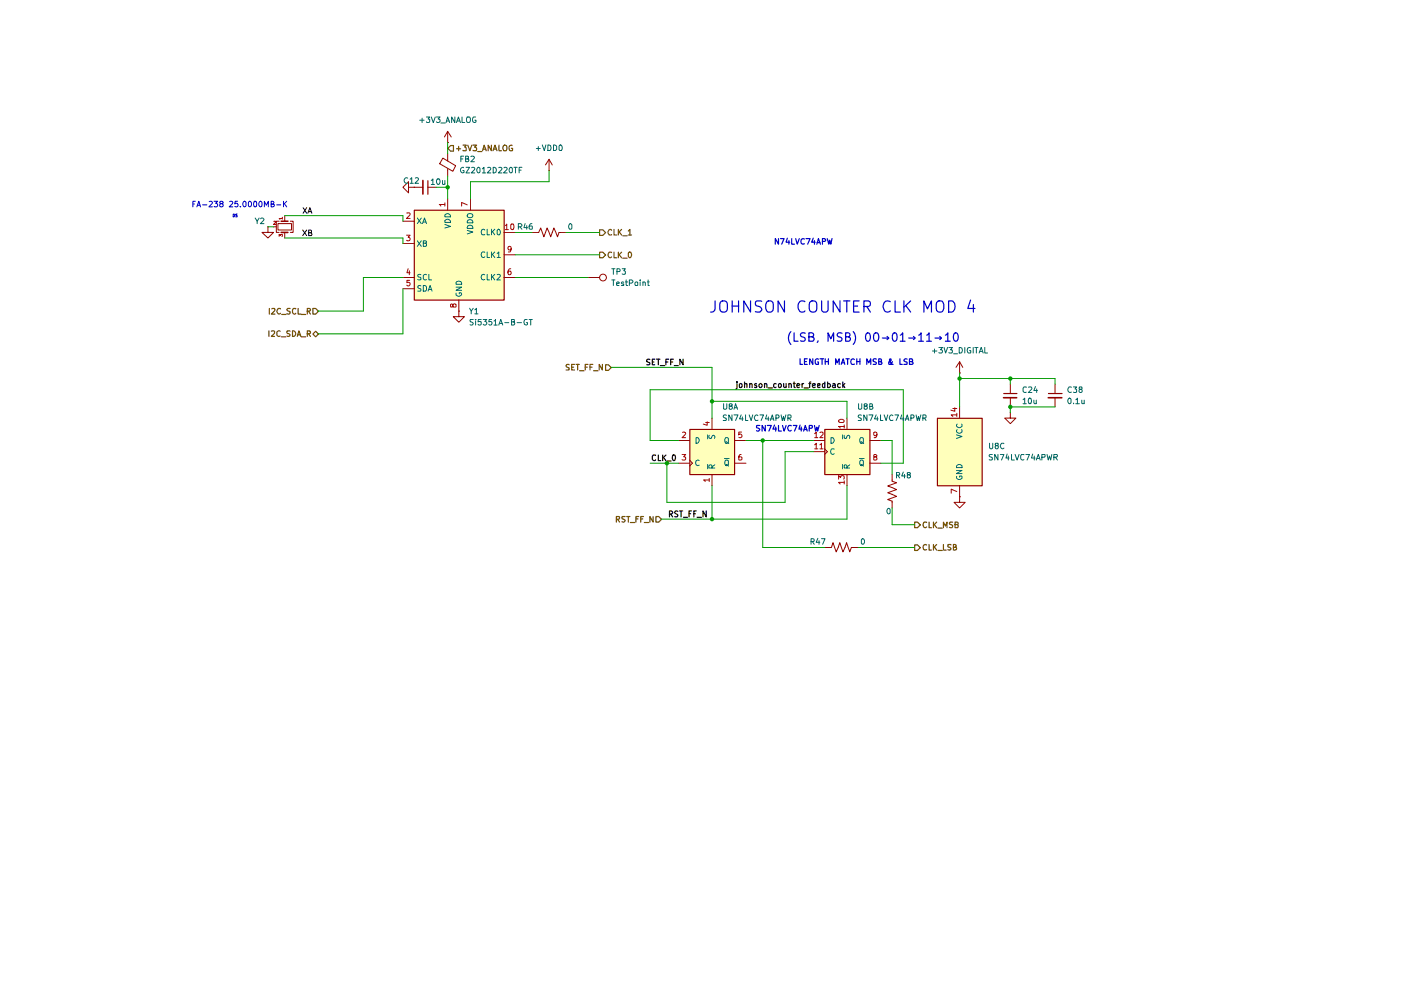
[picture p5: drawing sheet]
(kicad_sch
 (version 20260306)
 (generator "eeschema")
 (generator_version "10.0")
 (paper "A4")
 (lib_symbols
  (symbol "Connector:TestPoint"
   (pin_numbers (hide yes))
   (pin_names
    (offset 0.762) (hide yes)) (exclude_from_sim no) (in_bom yes) (on_board yes)
   (in_pos_files yes)
   (duplicate_pin_numbers_are_jumpers no)
   (property "Reference" "TP" (at 0 6.858 0) (show_name no) (do_not_autoplace no) (effects (font (size 1.27 1.27))))
   (property "Value" "TestPoint" (at 0 5.08 0) (show_name no) (do_not_autoplace no) (effects (font (size 1.27 1.27))))
   (property "Footprint" "" (at 5.08 0 0) (show_name no) (do_not_autoplace no) (hide yes) (effects (font (size 1.27 1.27))))
   (property "Datasheet" "" (at 5.08 0 0) (show_name no) (do_not_autoplace no) (hide yes) (effects (font (size 1.27 1.27))))
   (property "Description" "test point" (at 0 0 0) (show_name no) (do_not_autoplace no) (hide yes) (effects (font (size 1.27 1.27))))
   (symbol "TestPoint_0_1"
    (circle (center 0 3.302) (radius 0.762) (stroke (width 0) (type default)) (fill (type none))))
   (symbol "TestPoint_1_1"
    (pin passive line (at 0 0 90) (length 2.54) (name "1" (effects (font (size 1.27 1.27)))) (number "1" (effects (font (size 1.27 1.27))))))
   (embedded_fonts no))
  (symbol "Device:C_Small"
   (pin_numbers (hide yes))
   (pin_names
    (offset 0.254) (hide yes)) (exclude_from_sim no) (in_bom yes) (on_board yes)
   (in_pos_files yes)
   (duplicate_pin_numbers_are_jumpers no)
   (property "Reference" "C" (at 0.254 1.778 0) (show_name no) (do_not_autoplace no) (effects (font (size 1.27 1.27)) (justify left)))
   (property "Value" "C_Small" (at 0.254 -2.032 0) (show_name no) (do_not_autoplace no) (effects (font (size 1.27 1.27)) (justify left)))
   (property "Footprint" "" (at 0 0 0) (show_name no) (do_not_autoplace no) (hide yes) (effects (font (size 1.27 1.27))))
   (property "Datasheet" "" (at 0 0 0) (show_name no) (do_not_autoplace no) (hide yes) (effects (font (size 1.27 1.27))))
   (property "Description" "Unpolarized capacitor, small symbol" (at 0 0 0) (show_name no) (do_not_autoplace no) (hide yes) (effects (font (size 1.27 1.27))))
   (symbol "C_Small_0_1"
    (polyline (pts (xy -1.524 0.508) (xy 1.524 0.508)) (stroke (width 0.3048) (type default)) (fill (type none)))
    (polyline (pts (xy -1.524 -0.508) (xy 1.524 -0.508)) (stroke (width 0.3302) (type default)) (fill (type none))))
   (symbol "C_Small_1_1"
    (pin passive line (at 0 2.54 270) (length 2.032) (name "" (effects (font (size 1.27 1.27)))) (number "1" (effects (font (size 1.27 1.27)))))
    (pin passive line (at 0 -2.54 90) (length 2.032) (name "" (effects (font (size 1.27 1.27)))) (number "2" (effects (font (size 1.27 1.27))))))
   (embedded_fonts no))
  (symbol "Device:Crystal_GND24_Small"
   (pin_names
    (offset 1.016) (hide yes)) (exclude_from_sim no) (in_bom yes) (on_board yes)
   (in_pos_files yes)
   (duplicate_pin_numbers_are_jumpers no)
   (property "Reference" "Y" (at 1.27 4.445 0) (show_name no) (do_not_autoplace no) (effects (font (size 1.27 1.27)) (justify left)))
   (property "Value" "Crystal_GND24_Small" (at 1.27 2.54 0) (show_name no) (do_not_autoplace no) (effects (font (size 1.27 1.27)) (justify left)))
   (property "Footprint" "" (at 0 0 0) (show_name no) (do_not_autoplace no) (hide yes) (effects (font (size 1.27 1.27))))
   (property "Datasheet" "" (at 0 0 0) (show_name no) (do_not_autoplace no) (hide yes) (effects (font (size 1.27 1.27))))
   (property "Description" "Four pin crystal, GND on pins 2 and 4, small symbol" (at 0 0 0) (show_name no) (do_not_autoplace no) (hide yes) (effects (font (size 1.27 1.27))))
   (property private "KLC_S3.3" "The rectangle is not a symbol body but a graphical element" (at 0 -10.16 0) (show_name yes) (do_not_autoplace no) (hide yes) (effects (font (size 1.27 1.27))))
   (property private "KLC_S4.1" "Some pins are on 50mil grid to make the symbol small" (at 0 -12.7 0) (show_name yes) (do_not_autoplace no) (hide yes) (effects (font (size 1.27 1.27))))
   (symbol "Crystal_GND24_Small_0_1"
    (polyline (pts (xy -1.27 1.27) (xy -1.27 1.905) (xy 1.27 1.905) (xy 1.27 1.27)) (stroke (width 0) (type default)) (fill (type none)))
    (polyline (pts (xy -1.27 -0.762) (xy -1.27 0.762)) (stroke (width 0.381) (type default)) (fill (type none)))
    (polyline (pts (xy -1.27 -1.27) (xy -1.27 -1.905) (xy 1.27 -1.905) (xy 1.27 -1.27)) (stroke (width 0) (type default)) (fill (type none)))
    (rectangle (start -0.762 -1.524) (end 0.762 1.524) (stroke (width 0) (type default)) (fill (type none)))
    (polyline (pts (xy 1.27 -0.762) (xy 1.27 0.762)) (stroke (width 0.381) (type default)) (fill (type none))))
   (symbol "Crystal_GND24_Small_1_1"
    (pin passive line (at -2.54 0 0) (length 1.27) (name "1" (effects (font (size 1.27 1.27)))) (number "1" (effects (font (size 0.762 0.762)))))
    (pin passive line (at 0 -2.54 90) (length 0.635) (name "G" (effects (font (size 1.27 1.27)))) (number "2" (effects (font (size 0.762 0.762)))))
    (pin passive line (at 2.54 0 180) (length 1.27) (name "3" (effects (font (size 1.27 1.27)))) (number "3" (effects (font (size 0.762 0.762)))))
    (pin passive line (at 0 -2.54 90) (length 0.635) (hide yes) (name "G" (effects (font (size 1.27 1.27)))) (number "4" (effects (font (size 0.762 0.762))))))
   (embedded_fonts no))
  (symbol "Device:FerriteBead_Small"
   (pin_numbers (hide yes))
   (pin_names
    (offset 0)) (exclude_from_sim no) (in_bom yes) (on_board yes)
   (in_pos_files yes)
   (duplicate_pin_numbers_are_jumpers no)
   (property "Reference" "FB" (at 1.905 1.27 0) (show_name no) (do_not_autoplace no) (effects (font (size 1.27 1.27)) (justify left)))
   (property "Value" "FerriteBead_Small" (at 1.905 -1.27 0) (show_name no) (do_not_autoplace no) (effects (font (size 1.27 1.27)) (justify left)))
   (property "Footprint" "" (at -1.778 0 90) (show_name no) (do_not_autoplace no) (hide yes) (effects (font (size 1.27 1.27))))
   (property "Datasheet" "" (at 0 0 0) (show_name no) (do_not_autoplace no) (hide yes) (effects (font (size 1.27 1.27))))
   (property "Description" "Ferrite bead, small symbol" (at 0 0 0) (show_name no) (do_not_autoplace no) (hide yes) (effects (font (size 1.27 1.27))))
   (symbol "FerriteBead_Small_0_1"
    (polyline (pts (xy -1.8288 0.2794) (xy -1.1176 1.4986) (xy 1.8288 -0.2032) (xy 1.1176 -1.4224) (xy -1.8288 0.2794)) (stroke (width 0) (type default)) (fill (type none)))
    (polyline (pts (xy 0 0.889) (xy 0 1.2954)) (stroke (width 0) (type default)) (fill (type none)))
    (polyline (pts (xy 0 -1.27) (xy 0 -0.7874)) (stroke (width 0) (type default)) (fill (type none))))
   (symbol "FerriteBead_Small_1_1"
    (pin passive line (at 0 2.54 270) (length 1.27) (name "" (effects (font (size 1.27 1.27)))) (number "1" (effects (font (size 1.27 1.27)))))
    (pin passive line (at 0 -2.54 90) (length 1.27) (name "" (effects (font (size 1.27 1.27)))) (number "2" (effects (font (size 1.27 1.27))))))
   (embedded_fonts no))
  (symbol "Device:R_US"
   (pin_numbers (hide yes))
   (pin_names
    (offset 0)) (exclude_from_sim no) (in_bom yes) (on_board yes)
   (in_pos_files yes)
   (duplicate_pin_numbers_are_jumpers no)
   (property "Reference" "R" (at 2.54 0 90) (show_name no) (do_not_autoplace no) (effects (font (size 1.27 1.27))))
   (property "Value" "R_US" (at -2.54 0 90) (show_name no) (do_not_autoplace no) (effects (font (size 1.27 1.27))))
   (property "Footprint" "" (at 1.016 -0.254 90) (show_name no) (do_not_autoplace no) (hide yes) (effects (font (size 1.27 1.27))))
   (property "Datasheet" "" (at 0 0 0) (show_name no) (do_not_autoplace no) (hide yes) (effects (font (size 1.27 1.27))))
   (property "Description" "Resistor, US symbol" (at 0 0 0) (show_name no) (do_not_autoplace no) (hide yes) (effects (font (size 1.27 1.27))))
   (symbol "R_US_0_1"
    (polyline (pts (xy 0 2.286) (xy 0 2.54)) (stroke (width 0) (type default)) (fill (type none)))
    (polyline (pts (xy 0 2.286) (xy 1.016 1.905) (xy 0 1.524) (xy -1.016 1.143) (xy 0 0.762)) (stroke (width 0) (type default)) (fill (type none)))
    (polyline (pts (xy 0 0.762) (xy 1.016 0.381) (xy 0 0) (xy -1.016 -0.381) (xy 0 -0.762)) (stroke (width 0) (type default)) (fill (type none)))
    (polyline (pts (xy 0 -0.762) (xy 1.016 -1.143) (xy 0 -1.524) (xy -1.016 -1.905) (xy 0 -2.286)) (stroke (width 0) (type default)) (fill (type none)))
    (polyline (pts (xy 0 -2.286) (xy 0 -2.54)) (stroke (width 0) (type default)) (fill (type none))))
   (symbol "R_US_1_1"
    (pin passive line (at 0 3.81 270) (length 1.27) (name "" (effects (font (size 1.27 1.27)))) (number "1" (effects (font (size 1.27 1.27)))))
    (pin passive line (at 0 -3.81 90) (length 1.27) (name "" (effects (font (size 1.27 1.27)))) (number "2" (effects (font (size 1.27 1.27))))))
   (embedded_fonts no))
  (symbol "Oscillator:Si5351A-B-GT" (exclude_from_sim no) (in_bom yes) (on_board yes)
   (in_pos_files yes)
   (duplicate_pin_numbers_are_jumpers no)
   (property "Reference" "Y" (at -8.89 11.43 0) (show_name no) (do_not_autoplace no) (effects (font (size 1.27 1.27))))
   (property "Value" "Si5351A-B-GT" (at -12.7 -12.7 0) (show_name no) (do_not_autoplace no) (effects (font (size 1.27 1.27))))
   (property "Footprint" "Package_SO:MSOP-10_3x3mm_P0.5mm" (at 0 -20.32 0) (show_name no) (do_not_autoplace no) (hide yes) (effects (font (size 1.27 1.27))))
   (property "Datasheet" "https://www.silabs.com/documents/public/data-sheets/Si5351-B.pdf" (at -8.89 -2.54 0) (show_name no) (do_not_autoplace no) (hide yes) (effects (font (size 1.27 1.27))))
   (property "Description" "I2C Programmable Any-Frequency CMOS Clock Generator, MSOP-10" (at 0 0 0) (show_name no) (do_not_autoplace no) (hide yes) (effects (font (size 1.27 1.27))))
   (symbol "Si5351A-B-GT_0_1"
    (rectangle (start -10.16 10.16) (end 10.16 -10.16) (stroke (width 0.254) (type default)) (fill (type background))))
   (symbol "Si5351A-B-GT_1_1"
    (pin power_in line (at -2.54 12.7 270) (length 2.54) (name "VDD" (effects (font (size 1.27 1.27)))) (number "1" (effects (font (size 1.27 1.27)))))
    (pin input line (at -12.7 7.62 0) (length 2.54) (name "XA" (effects (font (size 1.27 1.27)))) (number "2" (effects (font (size 1.27 1.27)))))
    (pin input line (at -12.7 2.54 0) (length 2.54) (name "XB" (effects (font (size 1.27 1.27)))) (number "3" (effects (font (size 1.27 1.27)))))
    (pin input line (at -12.7 -5.08 0) (length 2.54) (name "SCL" (effects (font (size 1.27 1.27)))) (number "4" (effects (font (size 1.27 1.27)))))
    (pin bidirectional line (at -12.7 -7.62 0) (length 2.54) (name "SDA" (effects (font (size 1.27 1.27)))) (number "5" (effects (font (size 1.27 1.27)))))
    (pin output line (at 12.7 -5.08 180) (length 2.54) (name "CLK2" (effects (font (size 1.27 1.27)))) (number "6" (effects (font (size 1.27 1.27)))))
    (pin power_in line (at 2.54 12.7 270) (length 2.54) (name "VDDO" (effects (font (size 1.27 1.27)))) (number "7" (effects (font (size 1.27 1.27)))))
    (pin power_in line (at 0 -12.7 90) (length 2.54) (name "GND" (effects (font (size 1.27 1.27)))) (number "8" (effects (font (size 1.27 1.27)))))
    (pin output line (at 12.7 0 180) (length 2.54) (name "CLK1" (effects (font (size 1.27 1.27)))) (number "9" (effects (font (size 1.27 1.27)))))
    (pin output line (at 12.7 5.08 180) (length 2.54) (name "CLK0" (effects (font (size 1.27 1.27)))) (number "10" (effects (font (size 1.27 1.27))))))
   (embedded_fonts no))
  (symbol "amins-custom:SN74LVC74"
   (pin_names
    (offset 1.016)) (exclude_from_sim no) (in_bom yes) (on_board yes)
   (in_pos_files yes)
   (duplicate_pin_numbers_are_jumpers no)
   (property "Reference" "U" (at -7.62 8.89 0) (show_name no) (do_not_autoplace no) (effects (font (size 1.27 1.27))))
   (property "Value" "SN74LVC74" (at -7.62 -8.89 0) (show_name no) (do_not_autoplace no) (effects (font (size 1.27 1.27))))
   (property "Footprint" "" (at 0 0 0) (show_name no) (do_not_autoplace no) (hide yes) (effects (font (size 1.27 1.27))))
   (property "Datasheet" "https://assets.nexperia.com/documents/data-sheet/74HC_HCT74.pdf" (at 0 0 0) (show_name no) (do_not_autoplace no) (hide yes) (effects (font (size 1.27 1.27))))
   (property "Description" "Dual D Flip-flop, Set & Reset" (at 0 0 0) (show_name no) (do_not_autoplace no) (hide yes) (effects (font (size 1.27 1.27))))
   (property "ki_locked" "" (at 0 0 0) (show_name no) (do_not_autoplace no) (effects (font (size 1.27 1.27))))
   (symbol "SN74LVC74_1_0"
    (pin input line (at 0 -7.62 90) (length 2.54) (name "~{R}" (effects (font (size 1.27 1.27)))) (number "1" (effects (font (size 1.27 1.27)))))
    (pin input line (at -7.62 2.54 0) (length 2.54) (name "D" (effects (font (size 1.27 1.27)))) (number "2" (effects (font (size 1.27 1.27)))))
    (pin input clock (at -7.62 -2.54 0) (length 2.54) (name "C" (effects (font (size 1.27 1.27)))) (number "3" (effects (font (size 1.27 1.27)))))
    (pin input line (at 0 7.62 270) (length 2.54) (name "~{S}" (effects (font (size 1.27 1.27)))) (number "4" (effects (font (size 1.27 1.27)))))
    (pin output line (at 7.62 2.54 180) (length 2.54) (name "Q" (effects (font (size 1.27 1.27)))) (number "5" (effects (font (size 1.27 1.27)))))
    (pin output line (at 7.62 -2.54 180) (length 2.54) (name "~{Q}" (effects (font (size 1.27 1.27)))) (number "6" (effects (font (size 1.27 1.27))))))
   (symbol "SN74LVC74_1_1"
    (rectangle (start -5.08 5.08) (end 5.08 -5.08) (stroke (width 0.254) (type default)) (fill (type background))))
   (symbol "SN74LVC74_2_0"
    (pin output line (at 7.62 -2.54 180) (length 2.54) (name "~{Q}" (effects (font (size 1.27 1.27)))) (number "8" (effects (font (size 1.27 1.27)))))
    (pin output line (at 7.62 2.54 180) (length 2.54) (name "Q" (effects (font (size 1.27 1.27)))) (number "9" (effects (font (size 1.27 1.27)))))
    (pin input line (at 0 7.62 270) (length 2.54) (name "~{S}" (effects (font (size 1.27 1.27)))) (number "10" (effects (font (size 1.27 1.27)))))
    (pin input clock (at -7.62 0 0) (length 2.54) (name "C" (effects (font (size 1.27 1.27)))) (number "11" (effects (font (size 1.27 1.27)))))
    (pin input line (at -7.62 2.54 0) (length 2.54) (name "D" (effects (font (size 1.27 1.27)))) (number "12" (effects (font (size 1.27 1.27)))))
    (pin input line (at 0 -7.62 90) (length 2.54) (name "~{R}" (effects (font (size 1.27 1.27)))) (number "13" (effects (font (size 1.27 1.27))))))
   (symbol "SN74LVC74_2_1"
    (rectangle (start -5.08 5.08) (end 5.08 -5.08) (stroke (width 0.254) (type default)) (fill (type background))))
   (symbol "SN74LVC74_3_0"
    (pin power_in line (at 0 -10.16 90) (length 2.54) (name "GND" (effects (font (size 1.27 1.27)))) (number "7" (effects (font (size 1.27 1.27)))))
    (pin power_in line (at 0 10.16 270) (length 2.54) (name "VCC" (effects (font (size 1.27 1.27)))) (number "14" (effects (font (size 1.27 1.27))))))
   (symbol "SN74LVC74_3_1"
    (rectangle (start -5.08 7.62) (end 5.08 -7.62) (stroke (width 0.254) (type default)) (fill (type background))))
   (embedded_fonts no))
  (symbol "power:+5V"
   (power global)
   (pin_numbers (hide yes))
   (pin_names
    (offset 0) (hide yes)) (exclude_from_sim no) (in_bom yes) (on_board yes)
   (in_pos_files yes)
   (duplicate_pin_numbers_are_jumpers no)
   (property "Reference" "#PWR" (at 0 -3.81 0) (show_name no) (do_not_autoplace no) (hide yes) (effects (font (size 1.27 1.27))))
   (property "Value" "+5V" (at 0 3.556 0) (show_name no) (do_not_autoplace no) (effects (font (size 1.27 1.27))))
   (property "Footprint" "" (at 0 0 0) (show_name no) (do_not_autoplace no) (hide yes) (effects (font (size 1.27 1.27))))
   (property "Datasheet" "" (at 0 0 0) (show_name no) (do_not_autoplace no) (hide yes) (effects (font (size 1.27 1.27))))
   (property "Description" "Power symbol creates a global label with name \"+5V\"" (at 0 0 0) (show_name no) (do_not_autoplace no) (hide yes) (effects (font (size 1.27 1.27))))
   (symbol "+5V_0_1"
    (polyline (pts (xy -0.762 1.27) (xy 0 2.54)) (stroke (width 0) (type default)) (fill (type none)))
    (polyline (pts (xy 0 2.54) (xy 0.762 1.27)) (stroke (width 0) (type default)) (fill (type none)))
    (polyline (pts (xy 0 0) (xy 0 2.54)) (stroke (width 0) (type default)) (fill (type none))))
   (symbol "+5V_1_1"
    (pin power_in line (at 0 0 90) (length 0) (name "" (effects (font (size 1.27 1.27)))) (number "1" (effects (font (size 1.27 1.27))))))
   (embedded_fonts no))
  (symbol "power:GND"
   (power global)
   (pin_numbers (hide yes))
   (pin_names
    (offset 0) (hide yes)) (exclude_from_sim no) (in_bom yes) (on_board yes)
   (in_pos_files yes)
   (duplicate_pin_numbers_are_jumpers no)
   (property "Reference" "#PWR" (at 0 -6.35 0) (show_name no) (do_not_autoplace no) (hide yes) (effects (font (size 1.27 1.27))))
   (property "Value" "GND" (at 0 -3.81 0) (show_name no) (do_not_autoplace no) (effects (font (size 1.27 1.27))))
   (property "Footprint" "" (at 0 0 0) (show_name no) (do_not_autoplace no) (hide yes) (effects (font (size 1.27 1.27))))
   (property "Datasheet" "" (at 0 0 0) (show_name no) (do_not_autoplace no) (hide yes) (effects (font (size 1.27 1.27))))
   (property "Description" "Power symbol creates a global label with name \"GND\" , ground" (at 0 0 0) (show_name no) (do_not_autoplace no) (hide yes) (effects (font (size 1.27 1.27))))
   (symbol "GND_0_1"
    (polyline (pts (xy 0 0) (xy 0 -1.27) (xy 1.27 -1.27) (xy 0 -2.54) (xy -1.27 -1.27) (xy 0 -1.27)) (stroke (width 0) (type default)) (fill (type none))))
   (symbol "GND_1_1"
    (pin power_in line (at 0 0 270) (length 0) (name "" (effects (font (size 1.27 1.27)))) (number "1" (effects (font (size 1.27 1.27))))))
   (embedded_fonts no)))
 (text "N74LVC74APW\n"
  (exclude_from_sim no)
  (at 171.704 48.006 0)
  (effects (font (size 1.27 1.27) (thickness 0.254)
    (bold yes))))
 (text "JOHNSON COUNTER CLK MOD 4"
  (exclude_from_sim no)
  (at 180.594 62.738 0)
  (effects (font (size 2.54 2.54) (thickness 0.254)
    (bold yes))))
 (text "DS"
  (exclude_from_sim no)
  (at 43.434 42.164 0)
  (effects (font (size 0.635 0.635))
   (href "https://www.skyworksinc.com/-/media/Skyworks/SL/documents/public/application-notes/AN551.pdf")))
 (text "FA-238 25.0000MB-K"
  (exclude_from_sim no)
  (at 44.45 39.624 0)
  (effects (font (size 1.27 1.27))))
 (text "SN74LVC74APW"
  (exclude_from_sim no)
  (at 168.148 90.17 0)
  (effects (font (size 1.27 1.27) (thickness 0.254)
    (bold yes))))
 (text "(LSB, MSB) 00→01→11→10"
  (exclude_from_sim no)
  (at 187.452 69.596 0)
  (effects (font (size 1.905 1.905) (thickness 0.254)
    (bold yes))))
 (text "LENGTH MATCH MSB & LSB\n"
  (exclude_from_sim no)
  (at 183.642 75.184 0)
  (effects (font (size 1.27 1.27) (thickness 0.254)
    (bold yes))))
 (junction
  (at 151.13 110.49)
  (diameter 0)
  (color 0 0 0 0))
 (junction
  (at 218.44 78.74)
  (diameter 0)
  (color 0 0 0 0))
 (junction
  (at 140.97 97.79)
  (diameter 0)
  (color 0 0 0 0))
 (junction
  (at 151.13 83.82)
  (diameter 0)
  (color 0 0 0 0))
 (junction
  (at 91.44 35.56)
  (diameter 0)
  (color 0 0 0 0))
 (junction
  (at 218.44 85.09)
  (diameter 0)
  (color 0 0 0 0))
 (junction
  (at 207.01 78.74)
  (diameter 0)
  (color 0 0 0 0))
 (junction
  (at 162.56 92.71)
  (diameter 0)
  (color 0 0 0 0))
 (wire
  (pts (xy 139.7 110.49) (xy 151.13 110.49))
  (stroke (width 0) (type default)))
 (wire
  (pts (xy 207.01 78.74) (xy 218.44 78.74))
  (stroke (width 0) (type default)))
 (wire
  (pts (xy 96.52 34.29) (xy 114.3 34.29))
  (stroke (width 0) (type default)))
 (wire
  (pts (xy 162.56 92.71) (xy 173.99 92.71))
  (stroke (width 0) (type default)))
 (wire
  (pts (xy 191.77 111.76) (xy 196.85 111.76))
  (stroke (width 0) (type default)))
 (wire
  (pts (xy 151.13 110.49) (xy 181.61 110.49))
  (stroke (width 0) (type default)))
 (wire
  (pts (xy 50.8 44.45) (xy 52.07 44.45))
  (stroke (width 0) (type default)))
 (wire
  (pts (xy 140.97 97.79) (xy 143.51 97.79))
  (stroke (width 0) (type default)))
 (wire
  (pts (xy 72.39 55.88) (xy 72.39 63.5))
  (stroke (width 0) (type default)))
 (wire
  (pts (xy 54.61 46.99) (xy 81.28 46.99))
  (stroke (width 0) (type default)))
 (wire
  (pts (xy 137.16 92.71) (xy 143.51 92.71))
  (stroke (width 0) (type default)))
 (wire
  (pts (xy 218.44 78.74) (xy 218.44 80.01))
  (stroke (width 0) (type default)))
 (wire
  (pts (xy 96.52 38.1) (xy 96.52 34.29))
  (stroke (width 0) (type default)))
 (wire
  (pts (xy 81.28 58.42) (xy 81.28 68.58))
  (stroke (width 0) (type default)))
 (wire
  (pts (xy 158.75 92.71) (xy 162.56 92.71))
  (stroke (width 0) (type default)))
 (wire
  (pts (xy 207.01 85.09) (xy 207.01 78.74))
  (stroke (width 0) (type default)))
 (wire
  (pts (xy 91.44 25.4) (xy 91.44 27.94))
  (stroke (width 0) (type default)))
 (wire
  (pts (xy 167.64 106.68) (xy 140.97 106.68))
  (stroke (width 0) (type default)))
 (wire
  (pts (xy 62.23 63.5) (xy 72.39 63.5))
  (stroke (width 0) (type default)))
 (wire
  (pts (xy 88.9 35.56) (xy 91.44 35.56))
  (stroke (width 0) (type default)))
 (wire
  (pts (xy 191.77 107.95) (xy 191.77 111.76))
  (stroke (width 0) (type default)))
 (wire
  (pts (xy 106.68 50.8) (xy 125.73 50.8))
  (stroke (width 0) (type default)))
 (wire
  (pts (xy 228.6 78.74) (xy 228.6 80.01))
  (stroke (width 0) (type default)))
 (wire
  (pts (xy 106.68 55.88) (xy 123.19 55.88))
  (stroke (width 0) (type default)))
 (wire
  (pts (xy 140.97 106.68) (xy 140.97 97.79))
  (stroke (width 0) (type default)))
 (wire
  (pts (xy 151.13 83.82) (xy 151.13 76.2))
  (stroke (width 0) (type default)))
 (wire
  (pts (xy 181.61 102.87) (xy 181.61 110.49))
  (stroke (width 0) (type default)))
 (wire
  (pts (xy 128.27 76.2) (xy 151.13 76.2))
  (stroke (width 0) (type default)))
 (wire
  (pts (xy 81.28 46.99) (xy 81.28 48.26))
  (stroke (width 0) (type default)))
 (wire
  (pts (xy 106.68 45.72) (xy 110.49 45.72))
  (stroke (width 0) (type default)))
 (wire
  (pts (xy 218.44 85.09) (xy 218.44 86.36))
  (stroke (width 0) (type default)))
 (wire
  (pts (xy 207.01 78.74) (xy 207.01 77.47))
  (stroke (width 0) (type default)))
 (wire
  (pts (xy 62.23 68.58) (xy 81.28 68.58))
  (stroke (width 0) (type default)))
 (wire
  (pts (xy 167.64 95.25) (xy 167.64 106.68))
  (stroke (width 0) (type default)))
 (wire
  (pts (xy 151.13 83.82) (xy 181.61 83.82))
  (stroke (width 0) (type default)))
 (wire
  (pts (xy 162.56 92.71) (xy 162.56 116.84))
  (stroke (width 0) (type default)))
 (wire
  (pts (xy 162.56 116.84) (xy 176.53 116.84))
  (stroke (width 0) (type default)))
 (wire
  (pts (xy 137.16 81.28) (xy 137.16 92.71))
  (stroke (width 0) (type default)))
 (wire
  (pts (xy 194.31 81.28) (xy 137.16 81.28))
  (stroke (width 0) (type default)))
 (wire
  (pts (xy 151.13 87.63) (xy 151.13 83.82))
  (stroke (width 0) (type default)))
 (wire
  (pts (xy 91.44 33.02) (xy 91.44 35.56))
  (stroke (width 0) (type default)))
 (wire
  (pts (xy 54.61 41.91) (xy 81.28 41.91))
  (stroke (width 0) (type default)))
 (wire
  (pts (xy 191.77 92.71) (xy 191.77 100.33))
  (stroke (width 0) (type default)))
 (wire
  (pts (xy 181.61 83.82) (xy 181.61 87.63))
  (stroke (width 0) (type default)))
 (wire
  (pts (xy 118.11 45.72) (xy 125.73 45.72))
  (stroke (width 0) (type default)))
 (wire
  (pts (xy 91.44 35.56) (xy 91.44 38.1))
  (stroke (width 0) (type default)))
 (wire
  (pts (xy 81.28 41.91) (xy 81.28 43.18))
  (stroke (width 0) (type default)))
 (wire
  (pts (xy 173.99 95.25) (xy 167.64 95.25))
  (stroke (width 0) (type default)))
 (wire
  (pts (xy 218.44 78.74) (xy 228.6 78.74))
  (stroke (width 0) (type default)))
 (wire
  (pts (xy 189.23 97.79) (xy 194.31 97.79))
  (stroke (width 0) (type default)))
 (wire
  (pts (xy 72.39 55.88) (xy 81.28 55.88))
  (stroke (width 0) (type default)))
 (wire
  (pts (xy 184.15 116.84) (xy 196.85 116.84))
  (stroke (width 0) (type default)))
 (wire
  (pts (xy 194.31 97.79) (xy 194.31 81.28))
  (stroke (width 0) (type default)))
 (wire
  (pts (xy 189.23 92.71) (xy 191.77 92.71))
  (stroke (width 0) (type default)))
 (wire
  (pts (xy 137.16 97.79) (xy 140.97 97.79))
  (stroke (width 0) (type default)))
 (wire
  (pts (xy 228.6 85.09) (xy 218.44 85.09))
  (stroke (width 0) (type default)))
 (wire
  (pts (xy 114.3 31.75) (xy 114.3 34.29))
  (stroke (width 0) (type default)))
 (wire
  (pts (xy 151.13 102.87) (xy 151.13 110.49))
  (stroke (width 0) (type default)))
 (label "XA"
  (at 60.96 41.91 180)
  (effects (font (size 1.27 1.27)) (justify right bottom)))
 (label "johnson_counter_feedback"
  (at 156.21 81.28 0)
  (effects (font (size 1.27 1.27) (thickness 0.254)
    (bold yes)) (justify left bottom)))
 (label "SET_FF_N"
  (at 135.89 76.2 0)
  (effects (font (size 1.27 1.27) (thickness 0.254)
    (bold yes)) (justify left bottom)))
 (label "RST_FF_N"
  (at 140.97 110.49 0)
  (effects (font (size 1.27 1.27) (thickness 0.254)
    (bold yes)) (justify left bottom)))
 (label "CLK_0"
  (at 137.16 97.79 0)
  (effects (font (size 1.27 1.27) (thickness 0.254)
    (bold yes)) (justify left bottom)))
 (label "XB"
  (at 58.42 46.99 0)
  (effects (font (size 1.27 1.27)) (justify left bottom)))
 (hierarchical_label "SET_FF_N"
  (shape input)
  (at 128.27 76.2 180)
  (effects (font (size 1.27 1.27) (thickness 0.254)
    (bold yes)) (justify right)))
 (hierarchical_label "CLK_MSB"
  (shape output)
  (at 196.85 111.76 0)
  (effects (font (size 1.27 1.27) (thickness 0.254)
    (bold yes)) (justify left)))
 (hierarchical_label "CLK_0"
  (shape output)
  (at 125.73 50.8 0)
  (effects (font (size 1.27 1.27) (thickness 0.254)
    (bold yes)) (justify left)))
 (hierarchical_label "+3V3_ANALOG"
  (shape input)
  (at 91.44 26.67 0)
  (effects (font (size 1.27 1.27) (thickness 0.254)
    (bold yes)) (justify left)))
 (hierarchical_label "I2C_SCL_R"
  (shape input)
  (at 62.23 63.5 180)
  (effects (font (size 1.27 1.27) (thickness 0.254)
    (bold yes)) (justify right)))
 (hierarchical_label "CLK_1"
  (shape output)
  (at 125.73 45.72 0)
  (effects (font (size 1.27 1.27) (thickness 0.254)
    (bold yes)) (justify left)))
 (hierarchical_label "RST_FF_N"
  (shape input)
  (at 139.7 110.49 180)
  (effects (font (size 1.27 1.27) (thickness 0.254)
    (bold yes)) (justify right)))
 (hierarchical_label "I2C_SDA_R"
  (shape bidirectional)
  (at 62.23 68.58 180)
  (effects (font (size 1.27 1.27) (thickness 0.254)
    (bold yes)) (justify right)))
 (hierarchical_label "CLK_LSB"
  (shape output)
  (at 196.85 116.84 0)
  (effects (font (size 1.27 1.27) (thickness 0.254)
    (bold yes)) (justify left)))
 (symbol
  (lib_id "Device:C_Small")
  (at 86.36 35.56 270)
  (unit 1)
  (body_style 1)
  (exclude_from_sim no)
  (in_bom yes)
  (on_board yes)
  (in_pos_files yes)
  (dnp no)
  (property "Reference" "C12" (at 81.28 34.036 90) (show_name no) (do_not_autoplace no) (effects (font (size 1.27 1.27)) (justify left)))
  (property "Value" "10u" (at 87.376 34.29 90) (show_name no) (do_not_autoplace no) (effects (font (size 1.27 1.27)) (justify left)))
  (property "Footprint" "Capacitor_SMD:C_0603_1608Metric" (at 86.36 35.56 0) (hide yes) (show_name no) (do_not_autoplace no) (effects (font (size 1.27 1.27))))
  (property "Datasheet" "" (at 86.36 35.56 0) (hide yes) (show_name no) (do_not_autoplace no) (effects (font (size 1.27 1.27))))
  (property "Description" "Unpolarized capacitor, small symbol" (at 86.36 35.56 0) (hide yes) (show_name no) (do_not_autoplace no) (effects (font (size 1.27 1.27))))
  (pin "1")
  (pin "2"))
 (symbol
  (lib_id "Device:C_Small")
  (at 228.6 82.55 0)
  (unit 1)
  (body_style 1)
  (exclude_from_sim no)
  (in_bom yes)
  (on_board yes)
  (in_pos_files yes)
  (dnp no)
  (fields_autoplaced yes)
  (property "Reference" "C38" (at 231.14 81.2862 0) (show_name no) (do_not_autoplace no) (effects (font (size 1.27 1.27)) (justify left)))
  (property "Value" "0.1u" (at 231.14 83.8262 0) (show_name no) (do_not_autoplace no) (effects (font (size 1.27 1.27)) (justify left)))
  (property "Footprint" "Capacitor_SMD:C_0201_0603Metric" (at 228.6 82.55 0) (hide yes) (show_name no) (do_not_autoplace no) (effects (font (size 1.27 1.27))))
  (property "Datasheet" "" (at 228.6 82.55 0) (hide yes) (show_name no) (do_not_autoplace no) (effects (font (size 1.27 1.27))))
  (property "Description" "Unpolarized capacitor, small symbol" (at 228.6 82.55 0) (hide yes) (show_name no) (do_not_autoplace no) (effects (font (size 1.27 1.27))))
  (pin "1")
  (pin "2"))
 (symbol
  (lib_id "power:GND")
  (at 93.98 63.5 0)
  (unit 1)
  (body_style 1)
  (exclude_from_sim no)
  (in_bom yes)
  (on_board yes)
  (in_pos_files yes)
  (dnp no)
  (fields_autoplaced yes)
  (property "Reference" "#PWR038" (at 93.98 69.85 0) (hide yes) (show_name no) (do_not_autoplace no) (effects (font (size 1.27 1.27))))
  (property "Value" "GND" (at 93.98 68.58 0) (hide yes) (show_name no) (do_not_autoplace no) (effects (font (size 1.27 1.27))))
  (property "Footprint" "" (at 93.98 63.5 0) (hide yes) (show_name no) (do_not_autoplace no) (effects (font (size 1.27 1.27))))
  (property "Datasheet" "" (at 93.98 63.5 0) (hide yes) (show_name no) (do_not_autoplace no) (effects (font (size 1.27 1.27))))
  (property "Description" "Power symbol creates a global label with name \"GND\" , ground" (at 93.98 63.5 0) (hide yes) (show_name no) (do_not_autoplace no) (effects (font (size 1.27 1.27))))
  (pin "1"))
 (symbol
  (lib_id "Device:FerriteBead_Small")
  (at 91.44 30.48 0)
  (unit 1)
  (body_style 1)
  (exclude_from_sim no)
  (in_bom yes)
  (on_board yes)
  (in_pos_files yes)
  (dnp no)
  (fields_autoplaced yes)
  (property "Reference" "FB2" (at 93.98 29.1718 0) (show_name no) (do_not_autoplace no) (effects (font (size 1.27 1.27)) (justify left)))
  (property "Value" "GZ2012D220TF" (at 93.98 31.7118 0) (show_name no) (do_not_autoplace no) (effects (font (size 1.27 1.27)) (justify left)))
  (property "Footprint" "Inductor_SMD:L_0805_2012Metric" (at 89.662 30.48 90) (hide yes) (show_name no) (do_not_autoplace no) (effects (font (size 1.27 1.27))))
  (property "Datasheet" "" (at 91.44 30.48 0) (hide yes) (show_name no) (do_not_autoplace no) (effects (font (size 1.27 1.27))))
  (property "Description" "Ferrite bead, small symbol" (at 91.44 30.48 0) (hide yes) (show_name no) (do_not_autoplace no) (effects (font (size 1.27 1.27))))
  (pin "2")
  (pin "1"))
 (symbol
  (lib_id "power:+5V")
  (at 91.44 25.4 0)
  (unit 1)
  (body_style 1)
  (exclude_from_sim no)
  (in_bom yes)
  (on_board yes)
  (in_pos_files yes)
  (dnp no)
  (fields_autoplaced yes)
  (property "Reference" "#PWR039" (at 91.44 29.21 0) (hide yes) (show_name no) (do_not_autoplace no) (effects (font (size 1.27 1.27))))
  (property "Value" "+3V3_ANALOG" (at 91.44 20.32 0) (show_name no) (do_not_autoplace no) (effects (font (size 1.27 1.27))))
  (property "Footprint" "" (at 91.44 25.4 0) (hide yes) (show_name no) (do_not_autoplace no) (effects (font (size 1.27 1.27))))
  (property "Datasheet" "" (at 91.44 25.4 0) (hide yes) (show_name no) (do_not_autoplace no) (effects (font (size 1.27 1.27))))
  (property "Description" "Power symbol creates a global label with name \"+5V\"" (at 91.44 25.4 0) (hide yes) (show_name no) (do_not_autoplace no) (effects (font (size 1.27 1.27))))
  (pin "1"))
 (symbol
  (lib_id "power:GND")
  (at 83.82 35.56 270)
  (unit 1)
  (body_style 1)
  (exclude_from_sim no)
  (in_bom yes)
  (on_board yes)
  (in_pos_files yes)
  (dnp no)
  (fields_autoplaced yes)
  (property "Reference" "#PWR040" (at 77.47 35.56 0) (hide yes) (show_name no) (do_not_autoplace no) (effects (font (size 1.27 1.27))))
  (property "Value" "GND" (at 78.74 35.56 0) (hide yes) (show_name no) (do_not_autoplace no) (effects (font (size 1.27 1.27))))
  (property "Footprint" "" (at 83.82 35.56 0) (hide yes) (show_name no) (do_not_autoplace no) (effects (font (size 1.27 1.27))))
  (property "Datasheet" "" (at 83.82 35.56 0) (hide yes) (show_name no) (do_not_autoplace no) (effects (font (size 1.27 1.27))))
  (property "Description" "Power symbol creates a global label with name \"GND\" , ground" (at 83.82 35.56 0) (hide yes) (show_name no) (do_not_autoplace no) (effects (font (size 1.27 1.27))))
  (pin "1"))
 (symbol
  (lib_id "power:+5V")
  (at 114.3 31.75 0)
  (unit 1)
  (body_style 1)
  (exclude_from_sim no)
  (in_bom yes)
  (on_board yes)
  (in_pos_files yes)
  (dnp no)
  (fields_autoplaced yes)
  (property "Reference" "#PWR041" (at 114.3 35.56 0) (hide yes) (show_name no) (do_not_autoplace no) (effects (font (size 1.27 1.27))))
  (property "Value" "+VDD0" (at 114.3 26.67 0) (show_name no) (do_not_autoplace no) (effects (font (size 1.27 1.27))))
  (property "Footprint" "" (at 114.3 31.75 0) (hide yes) (show_name no) (do_not_autoplace no) (effects (font (size 1.27 1.27))))
  (property "Datasheet" "" (at 114.3 31.75 0) (hide yes) (show_name no) (do_not_autoplace no) (effects (font (size 1.27 1.27))))
  (property "Description" "Power symbol creates a global label with name \"+5V\"" (at 114.3 31.75 0) (hide yes) (show_name no) (do_not_autoplace no) (effects (font (size 1.27 1.27))))
  (pin "1"))
 (symbol
  (lib_id "amins-custom:SN74LVC74")
  (at 181.61 95.25 0)
  (unit 2)
  (body_style 1)
  (exclude_from_sim no)
  (in_bom yes)
  (on_board yes)
  (in_pos_files yes)
  (dnp no)
  (fields_autoplaced yes)
  (property "Reference" "U8" (at 183.7533 85.09 0) (show_name no) (do_not_autoplace no) (effects (font (size 1.27 1.27)) (justify left)))
  (property "Value" "SN74LVC74APWR" (at 183.7533 87.63 0) (show_name no) (do_not_autoplace no) (effects (font (size 1.27 1.27)) (justify left)))
  (property "Footprint" "Package_SO:TSSOP-14_4.4x5mm_P0.65mm" (at 181.61 95.25 0) (hide yes) (show_name no) (do_not_autoplace no) (effects (font (size 1.27 1.27))))
  (property "Datasheet" "" (at 181.61 95.25 0) (hide yes) (show_name no) (do_not_autoplace no) (effects (font (size 1.27 1.27))))
  (property "Description" "Dual D Flip-flop, Set & Reset" (at 181.61 95.25 0) (hide yes) (show_name no) (do_not_autoplace no) (effects (font (size 1.27 1.27))))
  (pin "5")
  (pin "4")
  (pin "13")
  (pin "12")
  (pin "11")
  (pin "9")
  (pin "1")
  (pin "6")
  (pin "10")
  (pin "8")
  (pin "7")
  (pin "2")
  (pin "3")
  (pin "14"))
 (symbol
  (lib_id "Device:R_US")
  (at 191.77 104.14 0)
  (unit 1)
  (body_style 1)
  (exclude_from_sim no)
  (in_bom yes)
  (on_board yes)
  (in_pos_files yes)
  (dnp no)
  (property "Reference" "R48" (at 194.31 100.584 0) (show_name no) (do_not_autoplace no) (effects (font (size 1.27 1.27))))
  (property "Value" "0" (at 191.008 108.712 0) (show_name no) (do_not_autoplace no) (effects (font (size 1.27 1.27))))
  (property "Footprint" "Resistor_SMD:R_0402_1005Metric" (at 192.786 104.394 90) (hide yes) (show_name no) (do_not_autoplace no) (effects (font (size 1.27 1.27))))
  (property "Datasheet" "" (at 191.77 104.14 0) (hide yes) (show_name no) (do_not_autoplace no) (effects (font (size 1.27 1.27))))
  (property "Description" "Resistor, US symbol" (at 191.77 104.14 0) (hide yes) (show_name no) (do_not_autoplace no) (effects (font (size 1.27 1.27))))
  (pin "2")
  (pin "1"))
 (symbol
  (lib_id "power:GND")
  (at 218.44 86.36 0)
  (unit 1)
  (body_style 1)
  (exclude_from_sim no)
  (in_bom yes)
  (on_board yes)
  (in_pos_files yes)
  (dnp no)
  (fields_autoplaced yes)
  (property "Reference" "#PWR0100" (at 218.44 92.71 0) (hide yes) (show_name no) (do_not_autoplace no) (effects (font (size 1.27 1.27))))
  (property "Value" "GND" (at 218.44 91.44 0) (hide yes) (show_name no) (do_not_autoplace no) (effects (font (size 1.27 1.27))))
  (property "Footprint" "" (at 218.44 86.36 0) (hide yes) (show_name no) (do_not_autoplace no) (effects (font (size 1.27 1.27))))
  (property "Datasheet" "" (at 218.44 86.36 0) (hide yes) (show_name no) (do_not_autoplace no) (effects (font (size 1.27 1.27))))
  (property "Description" "Power symbol creates a global label with name \"GND\" , ground" (at 218.44 86.36 0) (hide yes) (show_name no) (do_not_autoplace no) (effects (font (size 1.27 1.27))))
  (pin "1"))
 (symbol
  (lib_id "Device:R_US")
  (at 180.34 116.84 90)
  (unit 1)
  (body_style 1)
  (exclude_from_sim no)
  (in_bom yes)
  (on_board yes)
  (in_pos_files yes)
  (dnp no)
  (property "Reference" "R47" (at 175.006 115.57 90) (show_name no) (do_not_autoplace no) (effects (font (size 1.27 1.27))))
  (property "Value" "0" (at 185.166 115.57 90) (show_name no) (do_not_autoplace no) (effects (font (size 1.27 1.27))))
  (property "Footprint" "Resistor_SMD:R_0402_1005Metric" (at 180.594 115.824 90) (hide yes) (show_name no) (do_not_autoplace no) (effects (font (size 1.27 1.27))))
  (property "Datasheet" "" (at 180.34 116.84 0) (hide yes) (show_name no) (do_not_autoplace no) (effects (font (size 1.27 1.27))))
  (property "Description" "Resistor, US symbol" (at 180.34 116.84 0) (hide yes) (show_name no) (do_not_autoplace no) (effects (font (size 1.27 1.27))))
  (pin "2")
  (pin "1"))
 (symbol
  (lib_id "power:GND")
  (at 207.01 105.41 0)
  (unit 1)
  (body_style 1)
  (exclude_from_sim no)
  (in_bom yes)
  (on_board yes)
  (in_pos_files yes)
  (dnp no)
  (fields_autoplaced yes)
  (property "Reference" "#PWR065" (at 207.01 111.76 0) (hide yes) (show_name no) (do_not_autoplace no) (effects (font (size 1.27 1.27))))
  (property "Value" "GND" (at 207.01 110.49 0) (hide yes) (show_name no) (do_not_autoplace no) (effects (font (size 1.27 1.27))))
  (property "Footprint" "" (at 207.01 105.41 0) (hide yes) (show_name no) (do_not_autoplace no) (effects (font (size 1.27 1.27))))
  (property "Datasheet" "" (at 207.01 105.41 0) (hide yes) (show_name no) (do_not_autoplace no) (effects (font (size 1.27 1.27))))
  (property "Description" "Power symbol creates a global label with name \"GND\" , ground" (at 207.01 105.41 0) (hide yes) (show_name no) (do_not_autoplace no) (effects (font (size 1.27 1.27))))
  (pin "1"))
 (symbol
  (lib_id "Device:Crystal_GND24_Small")
  (at 54.61 44.45 270)
  (unit 1)
  (body_style 1)
  (exclude_from_sim no)
  (in_bom yes)
  (on_board yes)
  (in_pos_files yes)
  (dnp no)
  (property "Reference" "Y2" (at 47.752 43.18 90) (show_name no) (do_not_autoplace no) (effects (font (size 1.27 1.27)) (justify left)))
  (property "Value" "25Mhz" (at 28.956 45.72 90) (hide yes) (show_name no) (do_not_autoplace no) (effects (font (size 1.27 1.27)) (justify left)))
  (property "Footprint" "Crystal:Crystal_SMD_3225-4Pin_3.2x2.5mm" (at 54.61 44.45 0) (hide yes) (show_name no) (do_not_autoplace no) (effects (font (size 1.27 1.27))))
  (property "Datasheet" "" (at 54.61 44.45 0) (hide yes) (show_name no) (do_not_autoplace no) (effects (font (size 1.27 1.27))))
  (property "Description" "Four pin crystal, GND on pins 2 and 4, small symbol" (at 54.61 44.45 0) (hide yes) (show_name no) (do_not_autoplace no) (effects (font (size 1.27 1.27))))
  (property private "KLC_S3.3" "The rectangle is not a symbol body but a graphical element" (at 44.45 44.45 0) (hide yes) (show_name yes) (do_not_autoplace no) (effects (font (size 1.27 1.27))))
  (property private "KLC_S4.1" "Some pins are on 50mil grid to make the symbol small" (at 41.91 44.45 0) (hide yes) (show_name yes) (do_not_autoplace no) (effects (font (size 1.27 1.27))))
  (pin "4")
  (pin "3")
  (pin "2")
  (pin "1"))
 (symbol
  (lib_id "Connector:TestPoint")
  (at 123.19 55.88 270)
  (unit 1)
  (body_style 1)
  (exclude_from_sim no)
  (in_bom yes)
  (on_board yes)
  (in_pos_files yes)
  (dnp no)
  (fields_autoplaced yes)
  (property "Reference" "TP3" (at 128.27 54.6099 90) (show_name no) (do_not_autoplace no) (effects (font (size 1.27 1.27)) (justify left)))
  (property "Value" "TestPoint" (at 128.27 57.1499 90) (show_name no) (do_not_autoplace no) (effects (font (size 1.27 1.27)) (justify left)))
  (property "Footprint" "TestPoint:TestPoint_Pad_D1.0mm" (at 123.19 60.96 0) (hide yes) (show_name no) (do_not_autoplace no) (effects (font (size 1.27 1.27))))
  (property "Datasheet" "" (at 123.19 60.96 0) (hide yes) (show_name no) (do_not_autoplace no) (effects (font (size 1.27 1.27))))
  (property "Description" "test point" (at 123.19 55.88 0) (hide yes) (show_name no) (do_not_autoplace no) (effects (font (size 1.27 1.27))))
  (pin "1"))
 (symbol
  (lib_id "power:GND")
  (at 50.8 44.45 0)
  (unit 1)
  (body_style 1)
  (exclude_from_sim no)
  (in_bom yes)
  (on_board yes)
  (in_pos_files yes)
  (dnp no)
  (fields_autoplaced yes)
  (property "Reference" "#PWR035" (at 50.8 50.8 0) (hide yes) (show_name no) (do_not_autoplace no) (effects (font (size 1.27 1.27))))
  (property "Value" "GND" (at 50.8 49.53 0) (hide yes) (show_name no) (do_not_autoplace no) (effects (font (size 1.27 1.27))))
  (property "Footprint" "" (at 50.8 44.45 0) (hide yes) (show_name no) (do_not_autoplace no) (effects (font (size 1.27 1.27))))
  (property "Datasheet" "" (at 50.8 44.45 0) (hide yes) (show_name no) (do_not_autoplace no) (effects (font (size 1.27 1.27))))
  (property "Description" "Power symbol creates a global label with name \"GND\" , ground" (at 50.8 44.45 0) (hide yes) (show_name no) (do_not_autoplace no) (effects (font (size 1.27 1.27))))
  (pin "1"))
 (symbol
  (lib_id "Device:C_Small")
  (at 218.44 82.55 0)
  (unit 1)
  (body_style 1)
  (exclude_from_sim no)
  (in_bom yes)
  (on_board yes)
  (in_pos_files yes)
  (dnp no)
  (fields_autoplaced yes)
  (property "Reference" "C24" (at 220.98 81.2862 0) (show_name no) (do_not_autoplace no) (effects (font (size 1.27 1.27)) (justify left)))
  (property "Value" "10u" (at 220.98 83.8262 0) (show_name no) (do_not_autoplace no) (effects (font (size 1.27 1.27)) (justify left)))
  (property "Footprint" "Capacitor_SMD:C_0603_1608Metric" (at 218.44 82.55 0) (hide yes) (show_name no) (do_not_autoplace no) (effects (font (size 1.27 1.27))))
  (property "Datasheet" "" (at 218.44 82.55 0) (hide yes) (show_name no) (do_not_autoplace no) (effects (font (size 1.27 1.27))))
  (property "Description" "Unpolarized capacitor, small symbol" (at 218.44 82.55 0) (hide yes) (show_name no) (do_not_autoplace no) (effects (font (size 1.27 1.27))))
  (pin "1")
  (pin "2"))
 (symbol
  (lib_id "power:+5V")
  (at 207.01 77.47 0)
  (unit 1)
  (body_style 1)
  (exclude_from_sim no)
  (in_bom yes)
  (on_board yes)
  (in_pos_files yes)
  (dnp no)
  (fields_autoplaced yes)
  (property "Reference" "#PWR088" (at 207.01 81.28 0) (hide yes) (show_name no) (do_not_autoplace no) (effects (font (size 1.27 1.27))))
  (property "Value" "+3V3_DIGITAL" (at 207.01 72.39 0) (show_name no) (do_not_autoplace no) (effects (font (size 1.27 1.27))))
  (property "Footprint" "" (at 207.01 77.47 0) (hide yes) (show_name no) (do_not_autoplace no) (effects (font (size 1.27 1.27))))
  (property "Datasheet" "" (at 207.01 77.47 0) (hide yes) (show_name no) (do_not_autoplace no) (effects (font (size 1.27 1.27))))
  (property "Description" "Power symbol creates a global label with name \"+5V\"" (at 207.01 77.47 0) (hide yes) (show_name no) (do_not_autoplace no) (effects (font (size 1.27 1.27))))
  (pin "1"))
 (symbol
  (lib_id "Device:R_US")
  (at 114.3 45.72 90)
  (unit 1)
  (body_style 1)
  (exclude_from_sim no)
  (in_bom yes)
  (on_board yes)
  (in_pos_files yes)
  (dnp no)
  (property "Reference" "R46" (at 108.966 44.45 90) (show_name no) (do_not_autoplace no) (effects (font (size 1.27 1.27))))
  (property "Value" "0" (at 119.126 44.45 90) (show_name no) (do_not_autoplace no) (effects (font (size 1.27 1.27))))
  (property "Footprint" "Resistor_SMD:R_0402_1005Metric" (at 114.554 44.704 90) (hide yes) (show_name no) (do_not_autoplace no) (effects (font (size 1.27 1.27))))
  (property "Datasheet" "" (at 114.3 45.72 0) (hide yes) (show_name no) (do_not_autoplace no) (effects (font (size 1.27 1.27))))
  (property "Description" "Resistor, US symbol" (at 114.3 45.72 0) (hide yes) (show_name no) (do_not_autoplace no) (effects (font (size 1.27 1.27))))
  (pin "2")
  (pin "1"))
 (symbol
  (lib_id "amins-custom:SN74LVC74")
  (at 151.13 95.25 0)
  (unit 1)
  (body_style 1)
  (exclude_from_sim no)
  (in_bom yes)
  (on_board yes)
  (in_pos_files yes)
  (dnp no)
  (fields_autoplaced yes)
  (property "Reference" "U8" (at 153.2733 85.09 0) (show_name no) (do_not_autoplace no) (effects (font (size 1.27 1.27)) (justify left)))
  (property "Value" "SN74LVC74APWR" (at 153.2733 87.63 0) (show_name no) (do_not_autoplace no) (effects (font (size 1.27 1.27)) (justify left)))
  (property "Footprint" "Package_SO:TSSOP-14_4.4x5mm_P0.65mm" (at 151.13 95.25 0) (hide yes) (show_name no) (do_not_autoplace no) (effects (font (size 1.27 1.27))))
  (property "Datasheet" "" (at 151.13 95.25 0) (hide yes) (show_name no) (do_not_autoplace no) (effects (font (size 1.27 1.27))))
  (property "Description" "Dual D Flip-flop, Set & Reset" (at 151.13 95.25 0) (hide yes) (show_name no) (do_not_autoplace no) (effects (font (size 1.27 1.27))))
  (pin "5")
  (pin "4")
  (pin "13")
  (pin "12")
  (pin "11")
  (pin "9")
  (pin "1")
  (pin "6")
  (pin "10")
  (pin "8")
  (pin "7")
  (pin "2")
  (pin "3")
  (pin "14"))
 (symbol
  (lib_id "amins-custom:SN74LVC74")
  (at 207.01 95.25 0)
  (unit 3)
  (body_style 1)
  (exclude_from_sim no)
  (in_bom yes)
  (on_board yes)
  (in_pos_files yes)
  (dnp no)
  (fields_autoplaced yes)
  (property "Reference" "U8" (at 213.36 93.9799 0) (show_name no) (do_not_autoplace no) (effects (font (size 1.27 1.27)) (justify left)))
  (property "Value" "SN74LVC74APWR" (at 213.36 96.5199 0) (show_name no) (do_not_autoplace no) (effects (font (size 1.27 1.27)) (justify left)))
  (property "Footprint" "Package_SO:TSSOP-14_4.4x5mm_P0.65mm" (at 207.01 95.25 0) (hide yes) (show_name no) (do_not_autoplace no) (effects (font (size 1.27 1.27))))
  (property "Datasheet" "" (at 207.01 95.25 0) (hide yes) (show_name no) (do_not_autoplace no) (effects (font (size 1.27 1.27))))
  (property "Description" "Dual D Flip-flop, Set & Reset" (at 207.01 95.25 0) (hide yes) (show_name no) (do_not_autoplace no) (effects (font (size 1.27 1.27))))
  (pin "5")
  (pin "4")
  (pin "13")
  (pin "12")
  (pin "11")
  (pin "9")
  (pin "1")
  (pin "6")
  (pin "10")
  (pin "8")
  (pin "7")
  (pin "2")
  (pin "3")
  (pin "14"))
 (symbol
  (lib_id "Oscillator:Si5351A-B-GT")
  (at 93.98 50.8 0)
  (unit 1)
  (body_style 1)
  (exclude_from_sim no)
  (in_bom yes)
  (on_board yes)
  (in_pos_files yes)
  (dnp no)
  (fields_autoplaced yes)
  (property "Reference" "Y1" (at 96.1233 63.5 0) (show_name no) (do_not_autoplace no) (effects (font (size 1.27 1.27)) (justify left)))
  (property "Value" "Si5351A-B-GT" (at 96.1233 66.04 0) (show_name no) (do_not_autoplace no) (effects (font (size 1.27 1.27)) (justify left)))
  (property "Footprint" "Package_SO:MSOP-10_3x3mm_P0.5mm" (at 93.98 71.12 0) (hide yes) (show_name no) (do_not_autoplace no) (effects (font (size 1.27 1.27))))
  (property "Datasheet" "https://www.silabs.com/documents/public/data-sheets/Si5351-B.pdf" (at 85.09 53.34 0) (hide yes) (show_name no) (do_not_autoplace no) (effects (font (size 1.27 1.27))))
  (property "Description" "I2C Programmable Any-Frequency CMOS Clock Generator, MSOP-10" (at 93.98 50.8 0) (hide yes) (show_name no) (do_not_autoplace no) (effects (font (size 1.27 1.27))))
  (pin "10")
  (pin "9")
  (pin "2")
  (pin "5")
  (pin "1")
  (pin "6")
  (pin "3")
  (pin "4")
  (pin "7")
  (pin "8")))
